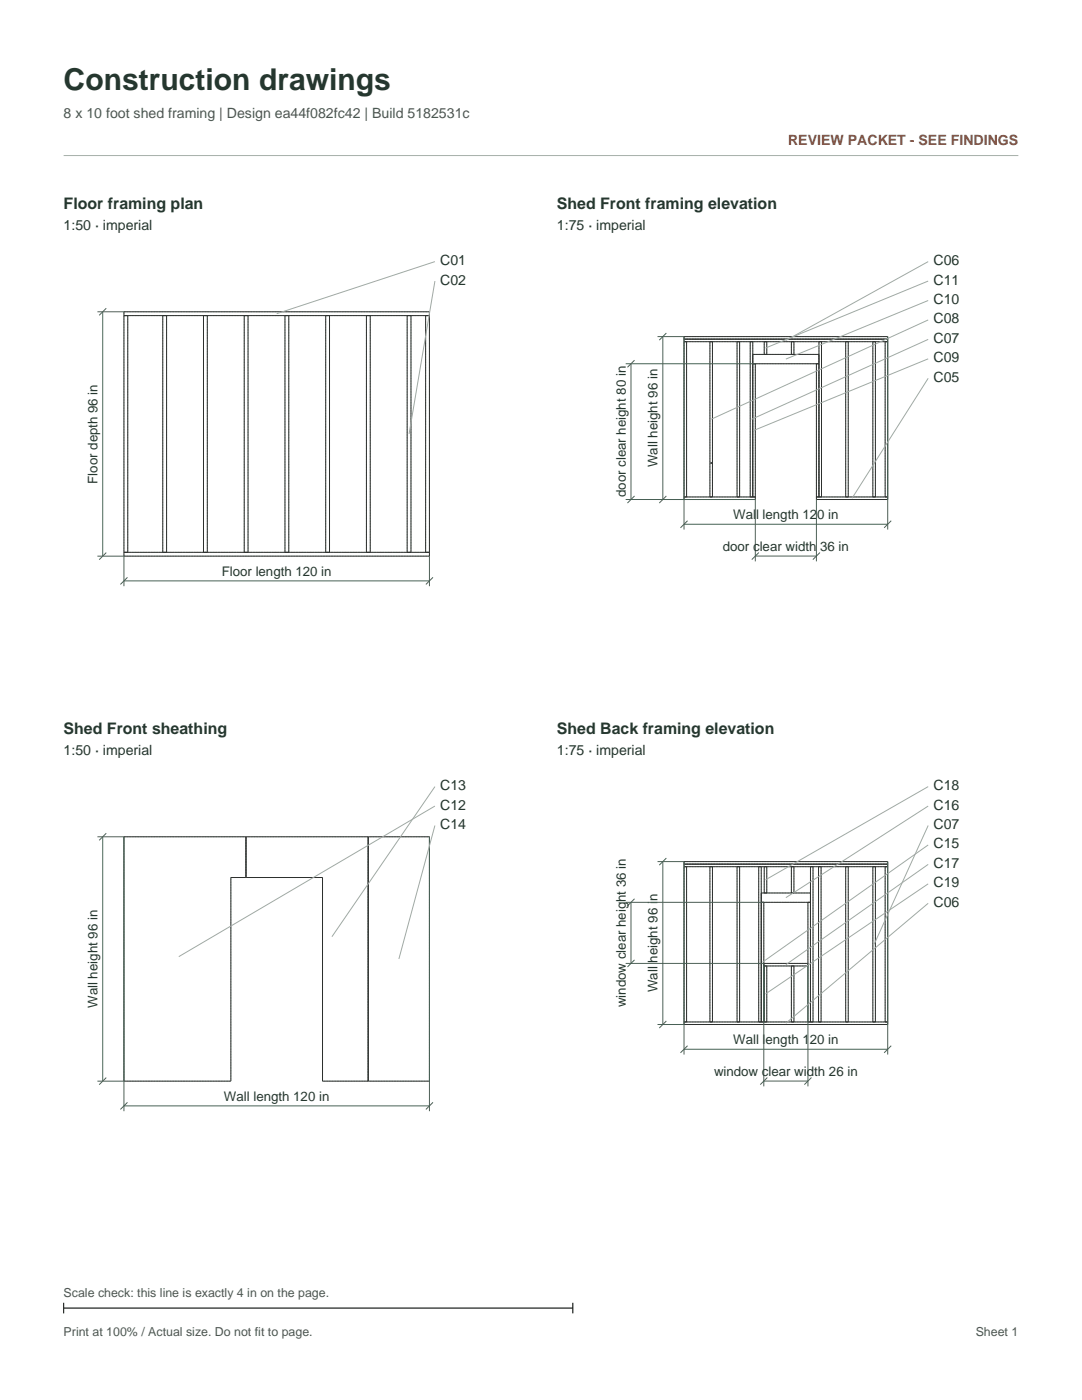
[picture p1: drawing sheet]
<svg xmlns="http://www.w3.org/2000/svg" width="216mm" height="279mm" viewBox="0 0 216 279" stroke-linecap="round" stroke-linejoin="round" font-family="sans-serif">
<path d="M12.7 31h190.5" fill="none" stroke="#a6b0a9" stroke-width=".2"/>
<g fill="none" stroke="#969b97" stroke-width=".2" stroke-dasharray=".2 .2" stroke-linecap="butt">
<path d="M24.7 63h.8M24.7 63v-.8M24.7 63h61M24.7 62.2h61M32.5 63h.7M40.6 63h.8M48.7 63h.8M56.9 63h.7M65 63h.8M73.1 63h.8M81.2 63h.8M84.9 63h.8"/>
<path d="M85.7 63v-.8M136.5 68.2v-.5M136.5 68.2h40.6M136.5 67.7h40.6M136.5 67.7v-.5M136.5 67.2h40.6M136.5 68.2h.5M141.7 68.2h.5M147.1 68.2h.5M149.7 68.2h.5M150.2 72.6v-1.9M150.2 72.6h13.2"/>
<path d="M150.2 70.7h13.2M150.2 72.6h.5M152.5 70.7v-2.5M152.5 70.7h.5M152.5 68.2h.5M153 70.7v-2.5M157.9 70.7v-2.5M157.9 70.7h.5M157.9 68.2h.5M158.4 70.7v-2.5M162.9 72.6h.5M163.4 72.6v-1.9"/>
<path d="M163.4 68.2h.5M168.7 68.2h.6M174.2 68.2h.5M176.6 68.2h.5M177.1 68.2v-.5M177.1 67.7v-.5M136.5 99.7v-.5M136.5 99.7h14.2M136.5 99.2h14.2M136.5 99.2v-31M136.5 99.2h.5M137 99.2v-31"/>
<path d="M141.7 99.2v-31M141.7 99.2h.5M142 92.4h-.2h.2M142.2 99.2v-31M147.1 99.2v-31M147.1 99.2h.5M147.6 99.2v-31M149.7 99.2v-31M149.7 99.2h.5M150.2 99.2v-26.6M150.2 99.2h.5M150.2 99.2v-31"/>
<path d="M150.7 99.2v-26.6M150.7 99.7v-.5M162.9 99.2v-26.6M162.9 99.2h.5M162.9 99.7v-.5M162.9 99.7h14.2M162.9 99.2h14.2M163.4 99.2v-26.6M163.4 99.2v-31M163.4 99.2h.5M163.9 99.2v-31M168.7 99.2v-31"/>
<path d="M168.7 99.2h.6M169.3 99.2v-31M174.2 99.2v-31M174.2 99.2h.5M174.7 99.2v-31M176.6 99.2v-31M176.6 99.2h.5M177.1 99.7v-.5M177.1 99.2v-31M24.7 110.2v-47.2M24.7 110.2h.8M24.7 111v-.8"/>
<path d="M24.7 111h61M24.7 110.2h61M25.5 110.2v-47.2M32.5 110.2v-47.2M32.5 110.2h.7M33.2 110.2v-47.2M40.6 110.2v-47.2M40.6 110.2h.8M41.4 110.2v-47.2M48.7 110.2v-47.2M48.7 110.2h.8M49.5 110.2v-47.2"/>
<path d="M56.9 110.2v-47.2M56.9 110.2h.7M57.6 110.2v-47.2M65 110.2v-47.2M65 110.2h.8M65.8 110.2v-47.2M73.1 110.2v-47.2M73.1 110.2h.8M73.9 110.2v-47.2M81.2 110.2v-47.2M81.2 110.2h.8M82 110.2v-47.2"/>
<path d="M84.9 110.2v-47.2M84.9 110.2h.8M85.7 110.2v-47.2M85.7 111v-.8M24.7 167h24.4M46.1 175.1v40.7M46.1 175.1h3M49.1 175.1v-8.1M49.1 167h24.3M49.1 175.1h15.3M64.4 175.1v40.7M73.5 167h12.2"/>
<path d="M136.5 173v-.5M136.5 173h40.6M136.5 172.5h40.6M136.5 172.5v-.5M136.5 172h40.6M136.5 173h.5M141.7 173h.5M147.1 173h.5M151.4 173h.5M151.9 178.2h9.8M152.5 178.2v-5.2M152.5 178.2h.5"/>
<path d="M152.5 173h.5M153 178.2v-5.2M157.9 178.2v-5.2M157.9 178.2h.5M157.9 173h.5M158.4 178.2v-5.2M161.7 173h.5M163.3 173h.5M168.7 173h.6M174.2 173h.5M176.6 173h.5M177.1 173v-.5"/>
<path d="M177.1 172.5v-.5M151.9 180.1v-1.9M151.9 180.1h9.8M151.9 180.1h.5M152.4 192.8v-.5M152.4 192.8h8.8M152.4 192.3h8.8M152.5 192.8h.5M157.9 192.8h.5M161.2 180.1h.5M161.2 192.8v-.5M161.7 180.1v-1.9"/>
<path d="M24.7 215.8v-48.8M24.7 215.8h21.4M64.4 215.8h9M73.4 215.8v-48.8M73.5 215.8v-48.8M73.5 215.8h12.2M85.7 215.8v-48.8M136.5 204.5v-.5M136.5 204.5h40.6M136.5 204h40.6M136.5 204v-31M136.5 204h.5"/>
<path d="M137 204v-31M141.7 204v-31M141.7 204h.5M142.2 204v-31M147.1 204v-31M147.1 204h.5M147.6 204v-31M151.4 204v-31M151.4 204h.5M151.9 204v-23.9M151.9 204h.5M151.9 204v-31"/>
<path d="M152.4 204v-23.9M152.5 204v-11.2M152.5 204h.5M153 204v-11.2M157.9 204v-11.2M157.9 204h.5M158.4 204v-11.2M161.2 204v-23.9M161.2 204h.5M161.7 204v-23.9M161.7 204v-31M161.7 204h.5"/>
<path d="M162.2 204v-31M163.3 204v-31M163.3 204h.5M163.8 204v-31M168.7 204v-31M168.7 204h.6M169.3 204v-31M174.2 204v-31M174.2 204h.5M174.7 204v-31M176.6 204v-31M176.6 204h.5"/>
<path d="M177.1 204.5v-.5M177.1 204v-31"/>
</g>
<g fill="none" stroke="#2d302e" stroke-width=".2">
<path d="M24.7 63h61M24.7 62.2h61v48.8h-61zM25.5 63v47.2M32.5 63v47.2M33.2 63v47.2M40.6 63v47.2M41.4 63v47.2M48.7 63v47.2M49.5 63v47.2M56.9 63v47.2M57.6 63v47.2M65 63v47.2"/>
<path d="M65.8 63v47.2M73.1 63v47.2M73.9 63v47.2M81.2 63v47.2M82 63v47.2M84.9 63v47.2M136.5 68.2h40.6M136.5 67.7h40.6M137 68.2v31M141.7 68.2v31M142.2 68.2v31M147.1 68.2v31"/>
<path d="M147.6 68.2v31M149.7 68.2v31M150.2 70.7h13.2M150.2 68.2v31M150.2 72.6h13.2M150.7 72.6v27.1h-14.2v-32.5h40.6v32.5h-14.2v-27.1M152.5 68.2v2.5M153 68.2v2.5M157.9 68.2v2.5M158.4 68.2v2.5M163.4 68.2v31M163.9 68.2v31"/>
<path d="M168.7 68.2v31M169.3 68.2v31M174.2 68.2v31M174.7 68.2v31M176.6 68.2v31M136.5 99.2h14.2M162.9 99.2h14.2M24.7 110.2h61M24.7 167h24.4v8.1h-3v40.7h-21.4zM49.1 167h24.3v48.8h-9v-40.7h-15.3zM73.5 167h12.2v48.8h-12.2zM136.5 172h40.6v32.5h-40.6z"/>
<path d="M136.5 173h40.6M136.5 172.5h40.6M137 173v31M141.7 173v31M142.2 173v31M147.1 173v31M147.6 173v31M151.4 173v31M151.9 178.2h9.8M151.9 173v31M152.5 173v5.2M153 173v5.2"/>
<path d="M157.9 173v5.2M158.4 173v5.2M161.7 173v31M162.2 173v31M163.3 173v31M163.8 173v31M168.7 173v31M169.3 173v31M174.2 173v31M174.7 173v31M176.6 173v31M151.9 180.1h9.8"/>
<path d="M152.4 192.8h8.8M152.4 180.1v23.9M152.4 192.3h8.8M152.5 192.8v11.2M153 192.8v11.2M157.9 192.8v11.2M158.4 192.8v11.2M161.2 180.1v23.9M136.5 204h40.6"/>
<circle cx="141.9" cy="92.4" r=".08"/>
</g>
<g fill="none" stroke="#486557" stroke-width=".2">
<path d="M19.4 62.2h5.3M20.5 62.2v48.8M21.2 61.5l-1.4 1.4M124.8 72.6h25.9M125.9 72.6v27.1M126.6 71.9l-1.4 1.4M131.2 67.2h5.3v38.5M132.3 67.2v32.5M133 66.5l-1.4 1.4M177.1 67.2v38.5M124.8 99.7h25.9v12.3M126.6 99l-1.4 1.4"/>
<path d="M133 99l-1.4 1.4M162.9 99.7v12.3M19.4 111h5.3v6M21.2 110.3l-1.4 1.4M24.7 115.9h61M25.4 115.2l-1.4 1.4M85.7 111v6M86.4 115.2l-1.4 1.4M136.5 104.6h40.6M137.2 103.9l-1.4 1.4M150.7 111h12.2M151.4 110.3l-1.4 1.4"/>
<path d="M163.6 110.3l-1.4 1.4M177.8 103.9l-1.4 1.4M19.4 167h5.3v54.8M20.5 167v48.8M21.2 166.3l-1.4 1.4M85.7 167v54.8M126.6 179.4l-1.4 1.4M131.2 172h5.3v38.5M132.3 172v32.5M133 171.2l-1.4 1.5M177.1 172v38.5M124.8 192.3h27.6v24.5"/>
<path d="M124.8 180.1h27.6M125.9 180.1v12.2M126.6 191.6l-1.4 1.4M161.2 192.3v24.5M19.4 215.8h5.3M21.2 215.1l-1.4 1.4M25.4 220l-1.4 1.4M86.4 220l-1.4 1.4M131.2 204.5h5.3M133 203.8l-1.4 1.4M136.5 209.4h40.6M137.2 208.7l-1.4 1.4"/>
<path d="M152.4 215.8h8.8M153.1 215l-1.4 1.5M161.9 215l-1.4 1.5M177.8 208.7l-1.4 1.4M24.7 220.7h61"/>
</g>
<g fill="none" stroke="#a0aaa3" stroke-width=".2">
<path d="M86.8 52.2l-31.6 10.4M86.8 56.1l-5.2 30.5M185.2 52.2l-28.4 15.7M185.2 56.1l-32.5 13.4M185.2 60l-28.4 11.7M185.2 63.9l-43.3 19.8M185.2 67.7l-35.2 16M185.2 71.6l-34.7 14.3M185.2 75.5l-15.2 23.9M86.8 157l-20.6 29.9M185.2 157l-32.5 18.6M86.8 160.9l-51.1 30"/>
<path d="M86.8 164.7l-7.2 26.7M185.2 160.9l-28.4 18.2M185.2 164.7l-10.8 23.8M185.2 168.6l-33 23.4M185.2 172.5l-28.4 20M185.2 176.4l-32.5 22M185.2 180.3l-28.4 23.9"/>
</g>
<path d="M12.7 260v2.1M114.3 260v2.1M12.7 261.1h101.6" fill="none" stroke="#000" stroke-width=".21"/>
<text font-size="6" fill="#25372f" x="12.7" y="18">Construction drawings</text>
<g font-size="3.2" fill="#25372f">
<text x="12.7" y="41.6">Floor framing plan</text>
<text x="111.1" y="41.6">Shed Front framing elevation</text>
<text x="12.7" y="146.4">Shed Front sheathing</text>
<text x="111.1" y="146.4">Shed Back framing elevation</text>
</g>
<text font-size="2.8" fill="#4d5752" x="12.7" y="23.6">8 x 10 foot shed framing | Design ea44f082fc42 | Build 5182531c</text>
<text font-size="2.8" fill="#9d492e" x="157.3" y="28.9">REVIEW PACKET - SEE FINDINGS</text>
<g font-size="2.8" fill="#25372f">
<text x="12.7" y="45.9">1:50 · imperial</text>
<text x="111.1" y="45.9">1:75 · imperial</text>
<text x="87.8" y="52.9">C01</text>
<text x="186.3" y="52.9">C06</text>
<text x="87.8" y="56.8">C02</text>
<text x="186.3" y="56.8">C11</text>
<text x="186.3" y="60.7">C10</text>
<text x="186.3" y="64.6">C08</text>
<text x="186.3" y="68.4">C07</text>
<text x="186.3" y="72.3">C09</text>
<text x="186.3" y="76.2">C05</text>
<text x="12.7" y="150.6">1:50 · imperial</text>
<text x="111.1" y="150.6">1:75 · imperial</text>
<text x="87.8" y="157.7">C13</text>
<text x="87.8" y="161.6">C12</text>
<text x="186.3" y="157.7">C18</text>
<text x="186.3" y="161.6">C16</text>
<text x="87.8" y="165.5">C14</text>
<text x="186.3" y="165.5">C07</text>
<text x="186.3" y="169.3">C15</text>
<text x="186.3" y="173.2">C17</text>
<text x="186.3" y="177.1">C19</text>
<text x="186.3" y="181">C06</text>
</g>
<g font-size="2.6" fill="#25372f">
<text x="131.2" y="93.2" transform="rotate(-90 131.2 93.2)">Wall height 96 in</text>
<text x="19.4" y="96.5" transform="rotate(-90 19.4 96.5)">Floor depth 96 in</text>
<text x="124.8" y="99.2" transform="rotate(-90 124.8 99.2)">door clear height 80 in</text>
<text x="146.3" y="103.6">Wall length 120 in</text>
<text x="144.2" y="109.9">door clear width 36 in</text>
<text x="44.3" y="114.9">Floor length 120 in</text>
<text x="131.2" y="198" transform="rotate(-90 131.2 198)">Wall height 96 in</text>
<text x="19.4" y="201.2" transform="rotate(-90 19.4 201.2)">Wall height 96 in</text>
<text x="124.8" y="201" transform="rotate(-90 124.8 201)">window clear height 36 in</text>
<text x="146.3" y="208.3">Wall length 120 in</text>
<text x="142.5" y="214.7">window clear width 26 in</text>
<text x="44.7" y="219.6">Wall length 120 in</text>
</g>
<g font-size="2.5" fill="#4d5752">
<text x="12.7" y="258.9">Scale check: this line is exactly 4 in on the page.</text>
<text x="12.7" y="266.7">Print at 100% / Actual size. Do not fit to page.</text>
<text x="194.7" y="266.7">Sheet 1</text>
</g>
</svg>
